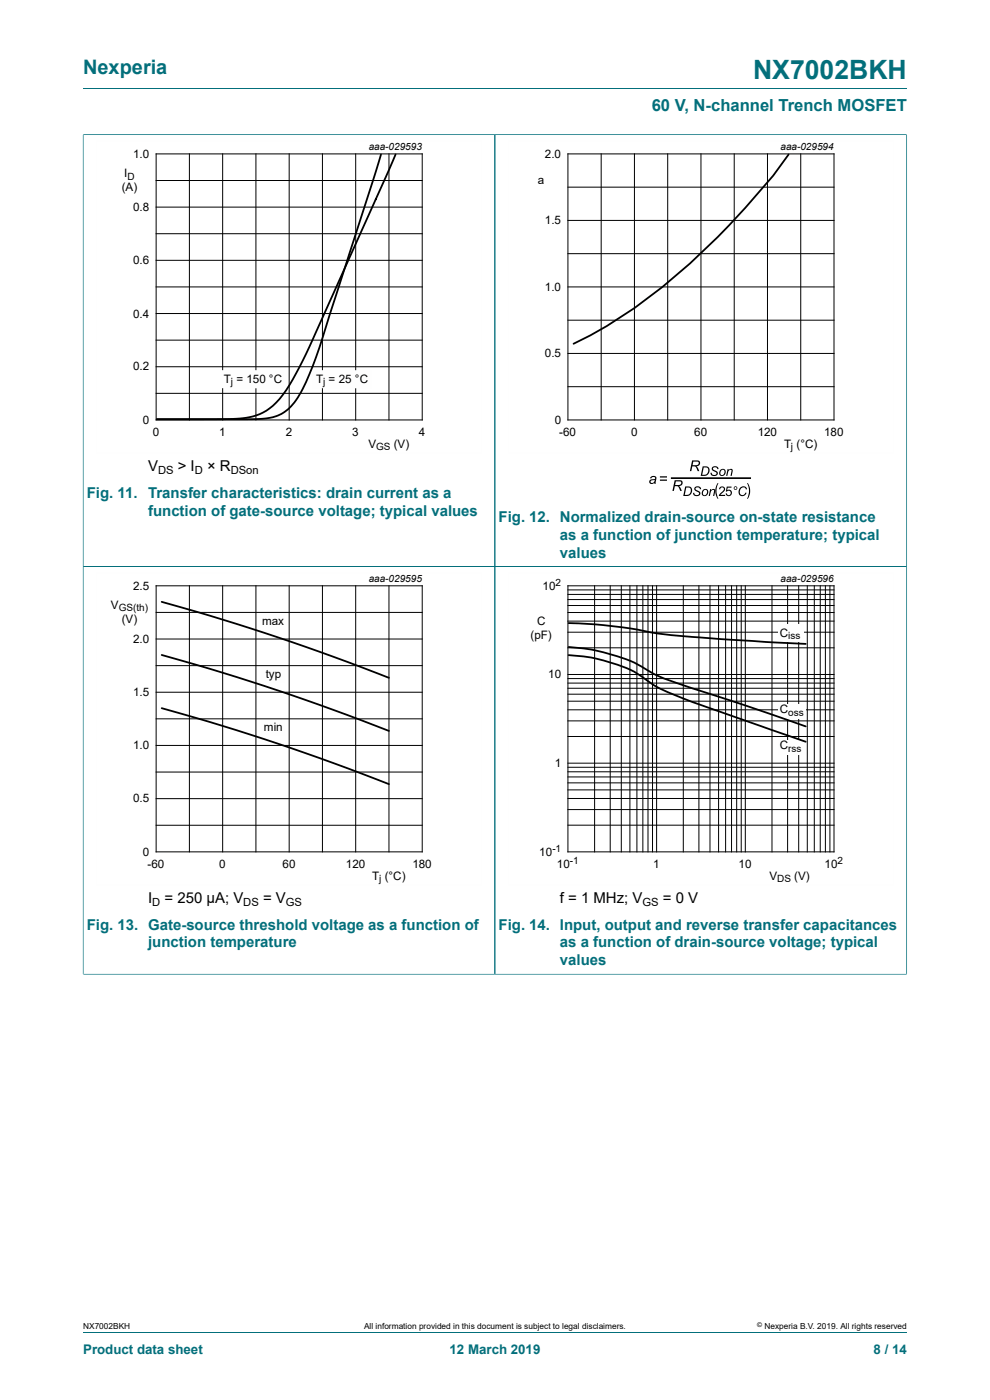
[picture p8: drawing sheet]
<svg xmlns="http://www.w3.org/2000/svg" width="210mm" height="297mm" viewBox="0 0 210 297" stroke-linecap="round" stroke-linejoin="round" font-family="sans-serif">
<path d="M17.6 18.8h174.8M17.6 28.5v91.7h87.4v-91.6h-87.4" fill="none" stroke="#036f7b" stroke-width=".21"/>
<path d="M102.3 29.8h-81.9v66.3h81.9" fill="none" stroke="#fefefe" stroke-width=".21"/>
<g fill="none" stroke="#000" stroke-width=".21">
<path d="M33.1 32.6h56.5v56.5h-56.5zM33.1 38.3h56.5M40.2 32.6v56.5M47.2 32.6v56.5M54.3 32.6v56.5M61.3 32.6v56.5M68.4 32.6v56.5M75.5 32.6v56.5M82.5 32.6v56.5M33.1 49.6h56.5M33.1 43.9h56.5M33.1 55.2h56.5"/>
<path d="M33.1 60.9h56.5M33.1 72.2h56.5M33.1 66.5h56.5M33.1 77.8h56.5M33.1 83.4h56.5"/>
</g>
<g fill="#fefefe">
<path d="M46.7 78.5h13.5v3.9h-13.5z"/>
<path d="M66.3 78.5h12.5v3.9h-12.5z"/>
</g>
<path d="M80.8 32.8l-12.8 40.1a51.1 51.1 0 0 1-5.5 12.4 9.1 9.1 0 0 1-8.1 3.6h-21.1h14.7a14.9 14.9 0 0 0 9.2-2.3 24.9 24.9 0 0 0 6.3-8.7l2.6-5.3 17.8-39.8M167.3 32.8l-3.3 4.5a157.3 157.3 0 0 1-29.4 28l-5.9 3.9-3.5 2-3.5 1.7M34.3 138.9l12.2 3.6 11.8 3.7 11.7 4.1 12.5 4.8M34.3 127.7l11.5 3.3 12.5 4 12.4 4.3 11.8 4.5M34.3 150.2l11.5 3.4 12.5 3.9 11.7 4.1 12.5 4.7" fill="none" stroke="#000" stroke-width=".38"/>
<path d="M192.3 28.5v91.7h-174.7v86.5M192.4 28.6h-87.4v178.1h-87.4" fill="none" stroke="#036f7b" stroke-width=".21"/>
<path d="M189.6 29.8h-81.8v66.3h81.8M102.3 121.5h-81.9v66.3h81.9" fill="none" stroke="#fefefe" stroke-width=".21"/>
<g fill="none" stroke="#000" stroke-width=".21">
<path d="M120.5 32.6h56.4v56.5h-56.4zM120.5 39.7h56.4M127.5 32.6v56.5M134.6 32.6v56.5M141.6 32.6v56.5M148.7 32.6v56.5M155.7 32.6v56.5M162.8 32.6v56.5M169.9 32.6v56.5M120.5 53.8h56.4M120.5 46.8h56.4M120.5 75h56.4"/>
<path d="M120.5 67.9h56.4M120.5 60.9h56.4M120.5 82h56.4M33.1 124.3h56.5v56.4h-56.5zM33.1 129.9h56.5M33.1 135.6h56.5M40.2 124.3v56.4M47.2 124.3v56.4M54.3 124.3v56.4M61.3 124.3v56.4M68.4 124.3v56.4M75.5 124.3v56.4"/>
<path d="M82.5 124.3v56.4M33.1 141.2h56.5M33.1 152.5h56.5M33.1 146.9h56.5M33.1 158.1h56.5M33.1 163.8h56.5M33.1 175.1h56.5M33.1 169.4h56.5"/>
</g>
<g fill="#000">
<path d="M147.5 103.3a.75 .75 0 0 1 1.2 .5l-.3-.1a.45 .45 0 0 0-.4-.3 .45 .45 0 0 0-.4 .4l.1 .1a.75 .75 0 0 1 .8 1.1 .82 .82 0 0 1-.9 .2 .82 .82 0 0 1-.6-.6l.3-.1a.48 .48 0 0 0 .5 .5 .48 .48 0 0 0 .4-.5 1.05 1.05 0 0 1-.9-.9zM150.6 103.8h.3l-.1 .2a.47 .47 0 0 1 .6-.3 .47 .47 0 0 1 .3 .6l-.2 .9h-.2l.2-1.2a.49 .49 0 0 0-.6 0 .49 .49 0 0 0-.2 .5l-.1 .7h-.3zM151.2 99a.75 .75 0 0 1 1.2 .5h-.3a.45 .45 0 0 0-.4-.4 .45 .45 0 0 0-.4 .5l.1 .1a.75 .75 0 0 1 .8 1 .82 .82 0 0 1-.9 .3 .82 .82 0 0 1-.6-.7h.3a.48 .48 0 0 0 .5 .5 .48 .48 0 0 0 .4-.6 1.05 1.05 0 0 1-.9-.9zM152.2 102.5h.2l-.3 .7a3.6 3.6 0 0 0 .3 2.6h-.2a3.1 3.1 0 0 1 0-3.3zM154.3 99.5h.3l-.1 .3a.47 .47 0 0 1 .6-.4 .47 .47 0 0 1 .3 .7l-.2 .9h-.2l.2-1.2a.49 .49 0 0 0-.6 0 .49 .49 0 0 0-.2 .5l-.1 .7h-.3zM157 103.5a.83 .83 0 0 1 .8-.3 .83 .83 0 0 1 .7 .6h-.3a.7 .7 0 0 0-.9-.3 .7 .7 0 0 0-.4 .9 .59 .59 0 0 0 .6 .6 .59 .59 0 0 0 .6-.5h.3a.92 .92 0 0 1-1.4 .6 .92 .92 0 0 1-.2-1.4zM158.5 102.5h.1a3.1 3.1 0 0 1 0 3.3h-.1a3.6 3.6 0 0 0 0-3.3z"/>
<path d="M146.8 97.7h1a.64 .64 0 0 1 .7 .6 .64 .64 0 0 1-.8 .6l.6 1h-.3l-.2-.4a.71 .71 0 0 0-.9-.6l-.3 1h-.3zM147.1 97.9l-.2 .8a1.02 1.02 0 0 0 1.3-.4l-.1-.3z"/>
<path d="M138 101.2a.65 .65 0 0 1 .8-.2 .65 .65 0 0 1 .4 .7l-.1 .9h-.3v-.2a.54 .54 0 0 1-.9 .2 .54 .54 0 0 1 .2-.9l.8-.1a.39 .39 0 0 0-.3-.5 .39 .39 0 0 0-.4 .4h-.3zM138 102a.38 .38 0 0 0 .3 .5 .38 .38 0 0 0 .5-.3l.1-.4z"/>
<path d="M140 101h1.5v.3h-1.5zM140 101.7h1.5v.3h-1.5z"/>
<path d="M143.1 101.9h1a.64 .64 0 0 1 .7 .6 .64 .64 0 0 1-.8 .6l.6 1h-.3l-.2-.4a.71 .71 0 0 0-1-.6l-.2 1h-.3zM143.4 102.1l-.2 .8a1.02 1.02 0 0 0 1.3-.4l-.1-.3z"/>
<path d="M145.3 103.2h.7a1.01 1.01 0 0 1 .8 1 1.01 1.01 0 0 1-.8 1h-1.1zM145.6 103.4l-.4 1.6a.93 .93 0 0 0 1.2-.4 .93 .93 0 0 0-.2-1.1z"/>
<path d="M149.1 98.9h.6a1.01 1.01 0 0 1 .8 1 1.01 1.01 0 0 1-.8 1l-1.1 .1zM149.3 99.2l-.3 1.5a.93 .93 0 0 0 1.1-.3 .93 .93 0 0 0-.2-1.2z"/>
<path d="M149.1 104a.73 .73 0 0 1 1.1 .2 .73 .73 0 0 1-.5 1 .7 .7 0 0 1-.9-.4 .7 .7 0 0 1 .3-.8zM149.3 104a.5 .5 0 0 0-.3 .7 .5 .5 0 0 0 .7 .3l.1-.1a.47 .47 0 0 0 .2-.7 .47 .47 0 0 0-.7-.2z"/>
<path d="M152.8 99.7a.73 .73 0 0 1 1.1 .3 .73 .73 0 0 1-.5 1 .7 .7 0 0 1-.9-.4 .7 .7 0 0 1 .3-.9zM153 99.8a.5 .5 0 0 0-.3 .6 .5 .5 0 0 0 .7 .3l.1-.1a.47 .47 0 0 0 .2-.7 .47 .47 0 0 0-.7-.1z"/>
<path d="M152.7 103.3a.66 .66 0 0 1 1 .2 .66 .66 0 0 1-.3 1l-.6 .5h1v.2h-1.3l.3-.5a1.11 1.11 0 0 0 .7-1.2l-.5-.1-.2 .4h-.3zM154.2 103.2h1v.3h-.8l-.1 .5a.67 .67 0 0 1 .9 .3 .67 .67 0 0 1-.4 .9 .67 .67 0 0 1-.9-.5h.3a.45 .45 0 0 0 .6 .2 .45 .45 0 0 0 .1-.7 .45 .45 0 0 0-.6 0l-.3 .1z"/>
<path d="M155.6 103.5a.4 .4 0 0 1 .8 0 .4 .4 0 0 1-.8 0zM155.8 103.5a.25 .25 0 0 0 .5 0 .25 .25 0 0 0-.5 0z"/>
</g>
<path d="M142.5 101.4h16.6" fill="none" stroke="#000" stroke-width=".35"/>
<g fill="#fefefe">
<path d="M55.4 152.8h5v3.4h-5z"/>
<path d="M55.4 141.5h5v3.4h-5z"/>
<path d="M55.3 130.3h5.2v3.4h-5.2z"/>
</g>
<path d="M192.4 206.7h-87.4v-86.5h87.3v86.5" fill="none" stroke="#036f7b" stroke-width=".21"/>
<path d="M189.6 121.5h-81.8v66.3h81.8" fill="none" stroke="#fefefe" stroke-width=".21"/>
<g fill="none" stroke="#000" stroke-width=".21">
<path d="M120.5 124.3h56.4v56.4h-56.4zM120.5 137.4h56.4M120.5 134.1h56.4M120.5 131.8h56.4M120.5 129.9h56.4M120.5 128.5h56.4M120.5 127.2h56.4M120.5 126.1h56.4M120.5 125.1h56.4M126.1 124.3v56.4M129.4 124.3v56.4M131.8 124.3v56.4"/>
<path d="M133.6 124.3v56.4M135.1 124.3v56.4M136.4 124.3v56.4M137.5 124.3v56.4M138.4 124.3v56.4M139.3 124.3v56.4M144.9 124.3v56.4M148.3 124.3v56.4M150.6 124.3v56.4M152.4 124.3v56.4M153.9 124.3v56.4M155.2 124.3v56.4"/>
<path d="M156.3 124.3v56.4M157.2 124.3v56.4M158.1 124.3v56.4M163.8 124.3v56.4M167.1 124.3v56.4M169.4 124.3v56.4M171.2 124.3v56.4M172.7 124.3v56.4M174 124.3v56.4M175.1 124.3v56.4M176 124.3v56.4M120.5 156.2h56.4"/>
<path d="M120.5 152.9h56.4M120.5 150.6h56.4M120.5 148.8h56.4M120.5 147.3h56.4M120.5 146h56.4M120.5 144.9h56.4M120.5 144h56.4M120.5 143.1h56.4M120.5 175.1h56.4M120.5 171.7h56.4M120.5 169.4h56.4M120.5 167.6h56.4"/>
<path d="M120.5 166.1h56.4M120.5 164.8h56.4M120.5 163.7h56.4M120.5 162.8h56.4M120.5 161.9h56.4"/>
</g>
<g fill="#fefefe">
<path d="M165 132.5h5.5v3.7h-5.5z"/>
<path d="M165 156.9h5.9v3.2h-5.9z"/>
<path d="M165 149.4h5.9v3.1h-5.9z"/>
</g>
<path d="M120.6 132.2a108.1 108.1 0 0 1 19.5 2.3l12.8 1.1 18 1M120.6 139a34.6 34.6 0 0 1 14.7 3.9 40.5 40.5 0 0 0 12.6 6.4l23 8.1M120.6 137.3a39.5 39.5 0 0 1 15.4 4.1 44 44 0 0 0 11.4 4.8l11.1 3.6 12.4 4.3" fill="none" stroke="#000" stroke-width=".38"/>
<path d="M17.6 28.6v178M17.7 28.6h174.6M105 28.6v178M192.3 28.6v178M17.7 120.2h174.6M17.7 206.7h174.6M17.6 282.6h174.8" fill="none" stroke="#036f7b" stroke-width=".21"/>
<text font-size="5.6" fill="#036f7b" x="159.7" y="16.8">NX7002BKH</text>
<text font-size="4.2" fill="#036f7b" x="17.6" y="15.6">Nexperia</text>
<text font-size="3.5" fill="#036f7b" x="138.2" y="23.7">60 V, N-channel Trench MOSFET</text>
<g font-size="3.2">
<text x="31.4" y="100">V</text>
<text x="37.7" y="100">&gt; I</text>
<text x="43.9" y="100">× R</text>
<text x="31.4" y="191.6">I</text>
<text x="34.9" y="191.6">= 250 µA; V</text>
<text x="55.8" y="191.6">= V</text>
<text x="118.8" y="191.6">f = 1 MHz; V</text>
<text x="140.6" y="191.6">= 0 V</text>
</g>
<g font-size="3.2" fill="#036f7b">
<text x="18.4" y="105.6">Fig. 11.</text>
<text x="31.4" y="105.6">Transfer characteristics: drain current as a</text>
<text x="31.4" y="109.4">function of gate-source voltage; typical values</text>
<text x="105.8" y="110.7">Fig. 12. Normalized drain-source on-state resistance</text>
<text x="118.8" y="114.5">as a function of junction temperature; typical</text>
<text x="118.8" y="118.3">values</text>
<text x="18.4" y="197.2">Fig. 13. Gate-source threshold voltage as a function of</text>
<text x="105.8" y="197.2">Fig. 14. Input, output and reverse transfer capacitances</text>
<text x="31.4" y="201">junction temperature</text>
<text x="118.8" y="201">as a function of drain-source voltage; typical</text>
<text x="118.8" y="204.8">values</text>
</g>
<g font-size="2.8" fill="#036f7b">
<text x="17.6" y="287.2">Product data sheet</text>
<text x="95.4" y="287.2">12 March 2019</text>
<text x="185.3" y="287.2">8 / 14</text>
</g>
<g font-size="2.5">
<text x="28.2" y="33.4">1.0</text>
<text x="115.6" y="33.4">2.0</text>
<text x="25.8" y="40.6">(A)</text>
<text x="26.3" y="37.6">I</text>
<text x="114.1" y="39">a</text>
<text x="28.2" y="44.8">0.8</text>
<text x="115.6" y="47.5">1.5</text>
<text x="28.2" y="56.1">0.6</text>
<text x="115.6" y="61.7">1.0</text>
<text x="28.2" y="67.4">0.4</text>
<text x="115.6" y="75.8">0.5</text>
<text x="28.2" y="78.6">0.2</text>
<text x="47.5" y="81.3">T = 15</text>
<text x="55" y="81.3">0 °C</text>
<text x="67.1" y="81.3">T</text>
<text x="69.7" y="81.3">= 25 °C</text>
<text x="30.3" y="89.9">0</text>
<text x="117.7" y="89.9">0</text>
<text x="32.4" y="92.4">0</text>
<text x="46.5" y="92.4">1</text>
<text x="60.6" y="92.4">2</text>
<text x="74.7" y="92.4">3</text>
<text x="78.1" y="95">V</text>
<text x="83.5" y="95">(V)</text>
<text x="88.9" y="92.4">4</text>
<text x="118.6" y="92.4">-60</text>
<text x="133.9" y="92.4">0</text>
<text x="147.3" y="92.4">60</text>
<text x="160.7" y="92.4">120</text>
<text x="166.3" y="95">T (°C)</text>
<text x="174.8" y="92.4">180</text>
<text x="28.2" y="125.1">2.5</text>
<text x="115.1" y="125.1">10</text>
<text x="23.5" y="129.2">V</text>
<text x="25.8" y="132.2">(V)</text>
<text x="28.2" y="136.4">2.0</text>
<text x="55.6" y="132.6">max</text>
<text x="112.5" y="135.6">(pF)</text>
<text x="113.9" y="132.6">C</text>
<text x="165.4" y="135">C</text>
<text x="56.4" y="143.8">typ</text>
<text x="116.3" y="143.9">10</text>
<text x="28.2" y="147.7">1.5</text>
<text x="56" y="155.1">min</text>
<text x="165.4" y="151.4">C</text>
<text x="28.2" y="159">1.0</text>
<text x="165.4" y="158.9">C</text>
<text x="117.7" y="162.7">1</text>
<text x="28.2" y="170.2">0.5</text>
<text x="30.3" y="181.5">0</text>
<text x="31.3" y="184.1">-60</text>
<text x="46.5" y="184.1">0</text>
<text x="59.9" y="184.1">60</text>
<text x="73.4" y="184.1">120</text>
<text x="87.5" y="184.1">180</text>
<text x="114.4" y="181.5">10</text>
<text x="118.1" y="184.1">10</text>
<text x="138.6" y="184.1">1</text>
<text x="156.7" y="184.1">10</text>
<text x="174.9" y="184.1">10</text>
<text x="79" y="186.6">T (°C)</text>
<text x="163.2" y="186.6">V</text>
<text x="168.5" y="186.6">(V)</text>
</g>
<g font-size="2.4">
<text x="33.5" y="100.6">DS</text>
<text x="41.3" y="100.6">D</text>
<text x="48.9" y="100.6">DSon</text>
<text x="32.3" y="192.2">D</text>
<text x="51.6" y="192.2">DS</text>
<text x="60.6" y="192.2">GS</text>
<text x="136.3" y="192.2">GS</text>
</g>
<g font-size="2.1">
<text x="78.2" y="31.8">aaa-029593</text>
<text x="165.6" y="31.8">aaa-029594</text>
<text x="27" y="38.1">D</text>
<text x="49" y="81.7">j</text>
<text x="68.6" y="81.7">j</text>
<text x="79.8" y="95.5">GS</text>
<text x="167.8" y="95.5">j</text>
<text x="78.2" y="123.4">aaa-029595</text>
<text x="117.9" y="124.4">2</text>
<text x="165.6" y="123.4">aaa-029596</text>
<text x="25.2" y="129.7">GS(th)</text>
<text x="167.2" y="135.6">iss</text>
<text x="167.2" y="151.8">oss</text>
<text x="167.2" y="159.4">rss</text>
<text x="117.2" y="180.8">-1</text>
<text x="120.8" y="183.3">-1</text>
<text x="177.7" y="183.3">2</text>
<text x="80.4" y="187.1">j</text>
<text x="164.9" y="187.1">DS</text>
</g>
<g font-size="1.8">
<text x="17.6" y="282">NX7002BKH</text>
<text x="77.2" y="282">All information provided in this document is subject to legal disclaimers.</text>
<text x="162.2" y="282">Nexperia B.V. 2019. All rights reserved</text>
</g>
<text font-size="1.4" x="160.6" y="281.6">©</text>
</svg>
